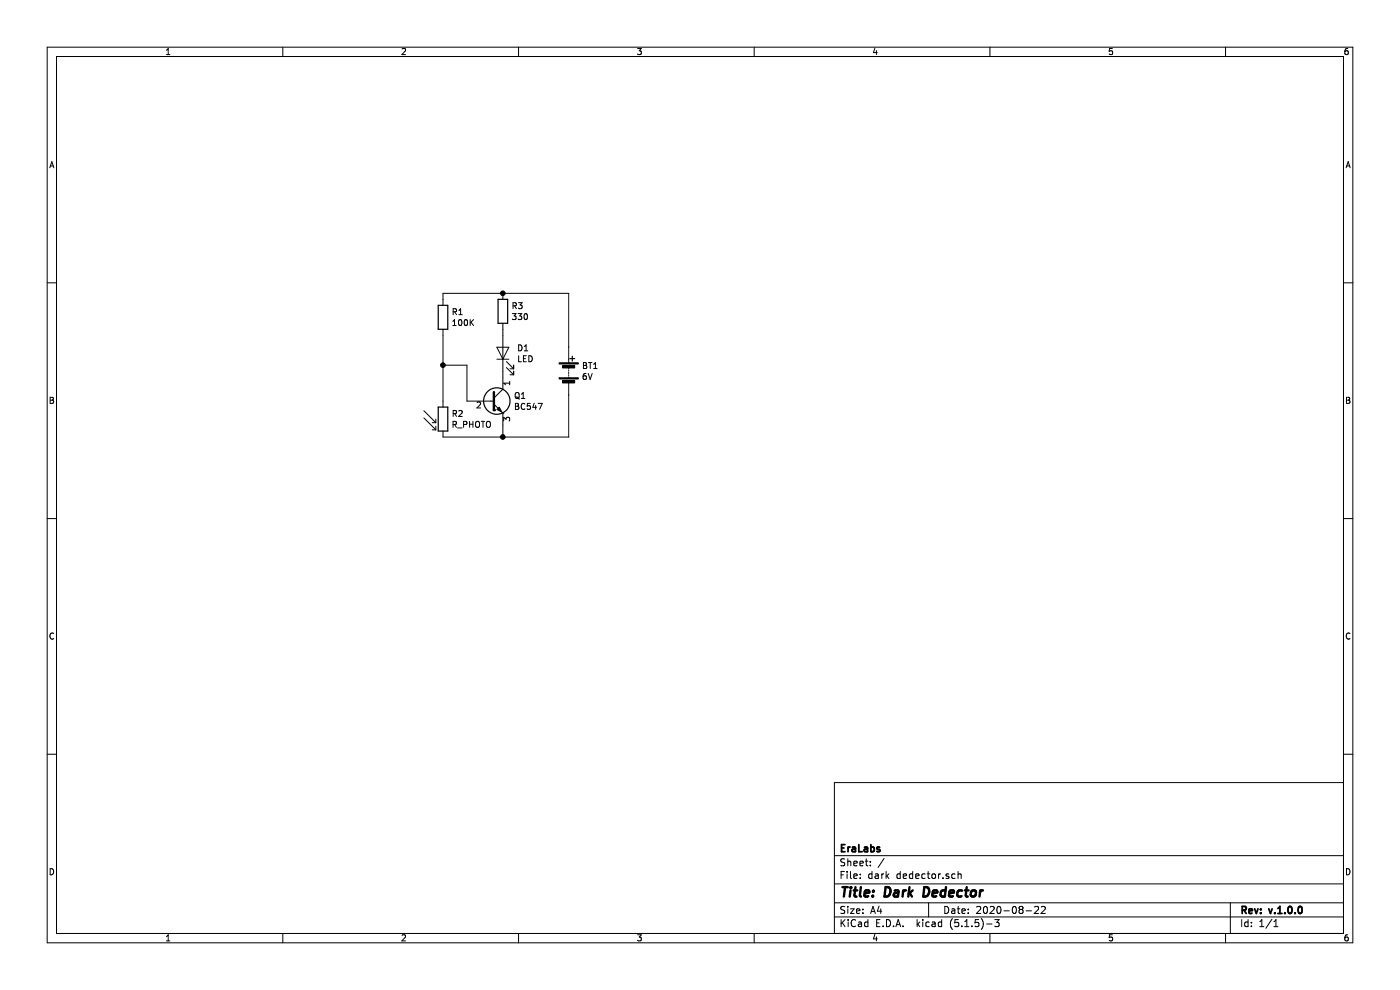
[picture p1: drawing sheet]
EESchema Schematic File Version 4
EELAYER 30 0
EELAYER END
$Descr A4 11693 8268
encoding utf-8
Sheet 1 1
Title "Dark Dedector"
Date "2020-08-22"
Rev "v.1.0.0"
Comp "EraLabs"
Comment1 ""
Comment2 ""
Comment3 ""
Comment4 ""
$EndDescr
$Comp
L Device:R R3
U 1 1
P 4200 2600
F 0 "R3" H 4270 2646 50  0000 L CNN
F 1 "330" H 4270 2555 50  0000 L CNN
F 2 "Resistor_THT:R_Axial_DIN0414_L11.9mm_D4.5mm_P20.32mm_Horizontal" V 4130 2600 50  0001 C CNN
F 3 "~" H 4200 2600 50  0001 C CNN
	1    4200 2600
	1    0    0    -1  
$EndComp
$Comp
L Device:R R1
U 1 1
P 3700 2650
F 0 "R1" H 3770 2696 50  0000 L CNN
F 1 "100K" H 3770 2605 50  0000 L CNN
F 2 "Resistor_THT:R_Axial_DIN0414_L11.9mm_D4.5mm_P20.32mm_Horizontal" V 3630 2650 50  0001 C CNN
F 3 "~" H 3700 2650 50  0001 C CNN
	1    3700 2650
	1    0    0    -1  
$EndComp
$Comp
L Transistor_BJT:BC547 Q1
U 1 1
P 4100 3350
F 0 "Q1" H 4291 3396 50  0000 L CNN
F 1 "BC547" H 4291 3305 50  0000 L CNN
F 2 "Package_TO_SOT_THT:TO-92_Inline" H 4300 3275 50  0001 L CIN
F 3 "http://www.fairchildsemi.com/ds/BC/BC547.pdf" H 4100 3350 50  0001 L CNN
	1    4100 3350
	1    0    0    -1  
$EndComp
$Comp
L Device:LED D1
U 1 1
P 4200 2950
F 0 "D1" V 4239 2833 50  0000 R CNN
F 1 "LED" V 4148 2833 50  0000 R CNN
F 2 "LED_THT:LED_D5.0mm_Clear" H 4200 2950 50  0001 C CNN
F 3 "~" H 4200 2950 50  0001 C CNN
	1    4200 2950
	0    -1   -1   0   
$EndComp
$Comp
L Device:Battery BT1
U 1 1
P 4750 3100
F 0 "BT1" H 4858 3146 50  0000 L CNN
F 1 "6V" H 4858 3055 50  0000 L CNN
F 2 "TerminalBlock:TerminalBlock_bornier-2_P5.08mm" V 4750 3160 50  0001 C CNN
F 3 "~" V 4750 3160 50  0001 C CNN
	1    4750 3100
	1    0    0    -1  
$EndComp
$Comp
L Device:R_PHOTO R2
U 1 1
P 3700 3500
F 0 "R2" H 3770 3546 50  0000 L CNN
F 1 "R_PHOTO" H 3770 3455 50  0000 L CNN
F 2 "OptoDevice:R_LDR_4.9x4.2mm_P2.54mm_Vertical" V 3750 3250 50  0001 L CNN
F 3 "~" H 3700 3450 50  0001 C CNN
	1    3700 3500
	1    0    0    -1  
$EndComp
Wire Wire Line
	4750 2900 4750 2450
Wire Wire Line
	4750 2450 4200 2450
Wire Wire Line
	4200 2750 4200 2800
Wire Wire Line
	4200 3100 4200 3150
Wire Wire Line
	3700 2800 3700 3050
Wire Wire Line
	3700 2500 3700 2450
Wire Wire Line
	3700 2450 4200 2450
Connection ~ 4200 2450
Wire Wire Line
	3700 3650 4200 3650
Wire Wire Line
	4200 3650 4200 3550
Wire Wire Line
	4200 3650 4750 3650
Wire Wire Line
	4750 3650 4750 3300
Connection ~ 4200 3650
Wire Wire Line
	3900 3350 3900 3050
Wire Wire Line
	3900 3050 3700 3050
Connection ~ 3700 3050
Wire Wire Line
	3700 3050 3700 3350
$EndSCHEMATC
